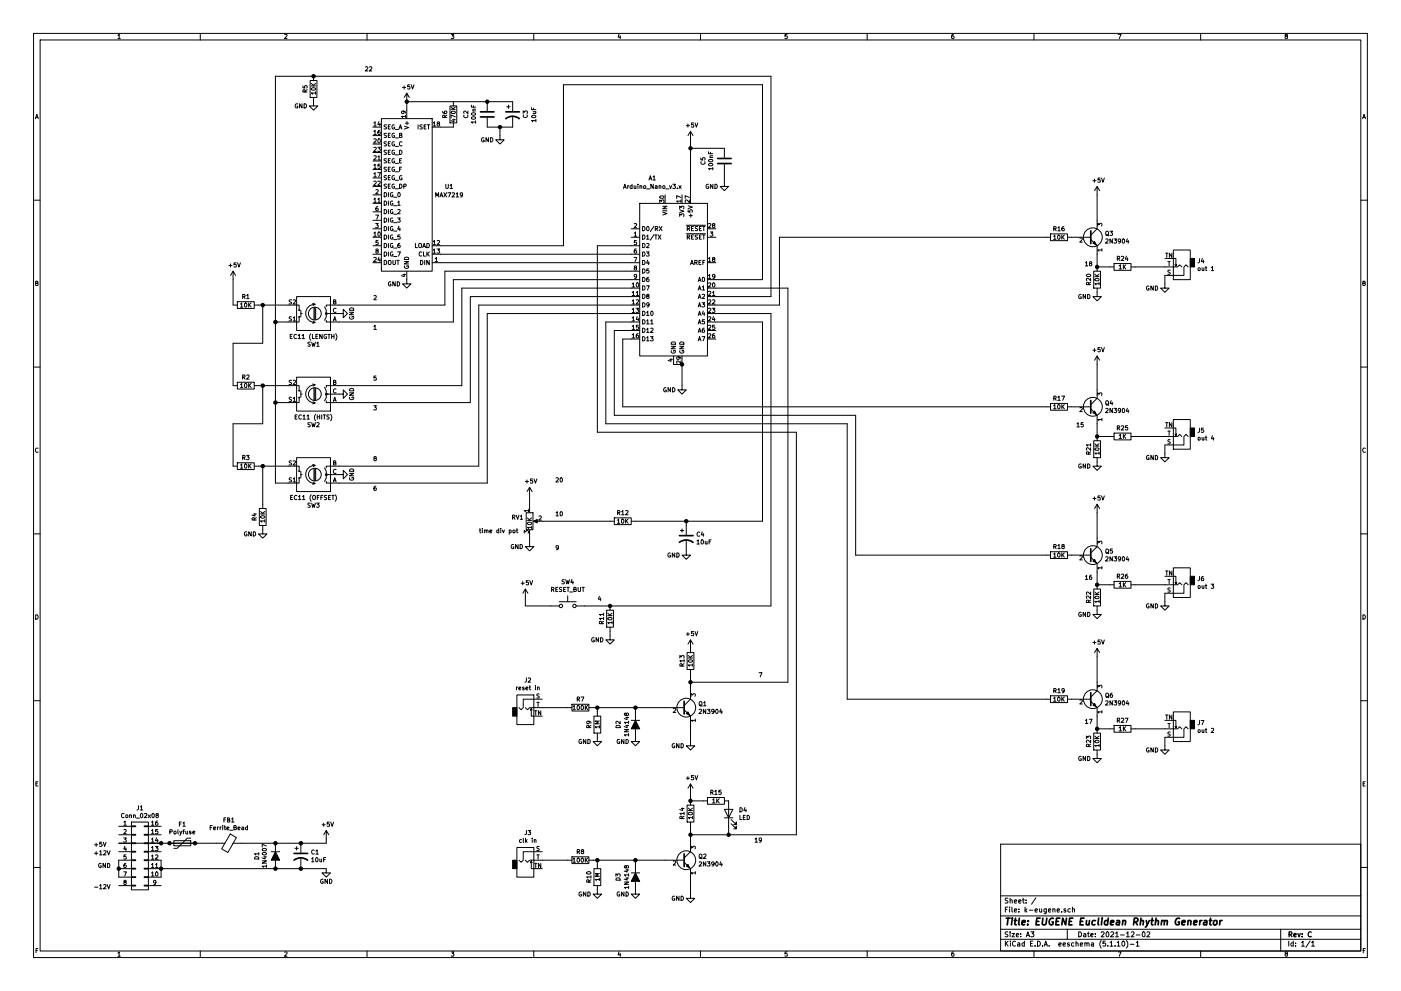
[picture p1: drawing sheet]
EESchema Schematic File Version 4
EELAYER 30 0
EELAYER END
$Descr A3 16535 11693
encoding utf-8
Sheet 1 1
Title "EUGENE Euclidean Rhythm Generator"
Date "2021-12-02"
Rev "C"
Comp ""
Comment1 ""
Comment2 ""
Comment3 ""
Comment4 ""
$EndDescr
Connection ~ 1900 10250
Wire Wire Line
	1900 10150 1900 10250
Wire Wire Line
	1900 10250 1900 10350
Text Label 1100 10500 0    50   ~ 0
-12V
Text Label 1100 10100 0    50   ~ 0
+12V
Text Label 1150 10250 0    50   ~ 0
GND
$Comp
L power:GND #PWR05
U 1 1
P 3850 10250
F 0 "#PWR05" H 3850 10000 50  0001 C CNN
F 1 "GND" H 3850 10100 50  0000 C CNN
F 2 "" H 3850 10250 50  0001 C CNN
F 3 "" H 3850 10250 50  0001 C CNN
	1    3850 10250
	1    0    0    -1  
$EndComp
$Comp
L Device:CP1 C1
U 1 1
P 3550 10100
F 0 "C1" H 3665 10146 50  0000 L CNN
F 1 "10uF" H 3665 10055 50  0000 L CNN
F 2 "Capacitor_THT:CP_Radial_D4.0mm_P1.50mm" H 3550 10100 50  0001 C CNN
F 3 "~" H 3550 10100 50  0001 C CNN
	1    3550 10100
	1    0    0    -1  
$EndComp
Connection ~ 3550 9950
Connection ~ 3550 10250
Wire Wire Line
	3550 10250 3850 10250
Wire Wire Line
	3550 9950 3850 9950
$Comp
L Connector:AudioJack2_SwitchT J3
U 1 1
P 6200 10150
F 0 "J3" H 6230 10475 50  0000 C CNN
F 1 "clk in" H 6230 10384 50  0000 C CNN
F 2 "Connector_Audio:Jack_3.5mm_QingPu_WQP-PJ398SM_Vertical_CircularHoles" H 6200 10150 50  0001 C CNN
F 3 "~" H 6200 10150 50  0001 C CNN
	1    6200 10150
	1    0    0    -1  
$EndComp
$Comp
L power:GND #PWR039
U 1 1
P 13750 8800
F 0 "#PWR039" H 13750 8550 50  0001 C CNN
F 1 "GND" H 13600 8750 50  0000 C CNN
F 2 "" H 13750 8800 50  0001 C CNN
F 3 "" H 13750 8800 50  0001 C CNN
	1    13750 8800
	1    0    0    -1  
$EndComp
Wire Wire Line
	13750 8800 13750 8700
Wire Wire Line
	13750 8600 13400 8600
$Comp
L power:GND #PWR035
U 1 1
P 12950 8900
F 0 "#PWR035" H 12950 8650 50  0001 C CNN
F 1 "GND" H 12800 8850 50  0000 C CNN
F 2 "" H 12950 8900 50  0001 C CNN
F 3 "" H 12950 8900 50  0001 C CNN
	1    12950 8900
	1    0    0    -1  
$EndComp
$Comp
L Connector:AudioJack2_SwitchT J7
U 1 1
P 13950 8600
F 0 "J7" H 13770 8533 50  0000 R CNN
F 1 "out 2" H 13770 8624 50  0000 R CNN
F 2 "Connector_Audio:Jack_3.5mm_QingPu_WQP-PJ398SM_Vertical_CircularHoles" H 13950 8600 50  0001 C CNN
F 3 "~" H 13950 8600 50  0001 C CNN
	1    13950 8600
	-1   0    0    1   
$EndComp
$Comp
L Transistor_BJT:2N3904 Q6
U 1 1
P 12850 8250
F 0 "Q6" H 13040 8296 50  0000 L CNN
F 1 "2N3904" H 13040 8205 50  0000 L CNN
F 2 "Package_TO_SOT_THT:TO-92_Inline" H 13050 8175 50  0001 L CIN
F 3 "https://www.onsemi.com/pub/Collateral/2N3903-D.PDF" H 12850 8250 50  0001 L CNN
	1    12850 8250
	1    0    0    -1  
$EndComp
$Comp
L MCU_Module:Arduino_Nano_v3.x A1
U 1 1
P 7950 3300
F 0 "A1" H 7700 4500 50  0000 C CNN
F 1 "Arduino_Nano_v3.x" H 7700 4400 50  0000 C CNN
F 2 "Module:Arduino_Nano" H 7950 3300 50  0001 C CIN
F 3 "http://www.mouser.com/pdfdocs/Gravitech_Arduino_Nano3_0.pdf" H 7950 3300 50  0001 C CNN
	1    7950 3300
	1    0    0    -1  
$EndComp
$Comp
L Device:R R19
U 1 1
P 12500 8250
F 0 "R19" V 12400 8250 50  0000 C CNN
F 1 "10K" V 12500 8250 50  0000 C CNN
F 2 "Resistor_THT:R_Axial_DIN0207_L6.3mm_D2.5mm_P7.62mm_Horizontal" V 12430 8250 50  0001 C CNN
F 3 "~" H 12500 8250 50  0001 C CNN
	1    12500 8250
	0    1    1    0   
$EndComp
$Comp
L Device:R R23
U 1 1
P 12950 8750
F 0 "R23" V 12850 8750 50  0000 C CNN
F 1 "10K" V 12950 8750 50  0000 C CNN
F 2 "Resistor_THT:R_Axial_DIN0207_L6.3mm_D2.5mm_P7.62mm_Horizontal" V 12880 8750 50  0001 C CNN
F 3 "~" H 12950 8750 50  0001 C CNN
	1    12950 8750
	1    0    0    -1  
$EndComp
$Comp
L Device:R R27
U 1 1
P 13250 8600
F 0 "R27" V 13150 8600 50  0000 C CNN
F 1 "1K" V 13250 8600 50  0000 C CNN
F 2 "Resistor_THT:R_Axial_DIN0207_L6.3mm_D2.5mm_P7.62mm_Horizontal" V 13180 8600 50  0001 C CNN
F 3 "~" H 13250 8600 50  0001 C CNN
	1    13250 8600
	0    1    1    0   
$EndComp
Wire Wire Line
	12950 8450 12950 8600
Wire Wire Line
	12950 8600 13100 8600
Connection ~ 12950 8600
$Comp
L Device:D_ALT D3
U 1 1
P 7500 10350
F 0 "D3" H 7500 10150 50  0000 C CNN
F 1 "1N4148" H 7500 10250 50  0000 C CNN
F 2 "Diode_THT:D_A-405_P7.62mm_Horizontal" H 7500 10350 50  0001 C CNN
F 3 "~" H 7500 10350 50  0001 C CNN
	1    7500 10350
	0    1    1    0   
$EndComp
$Comp
L power:GND #PWR019
U 1 1
P 7500 10500
F 0 "#PWR019" H 7500 10250 50  0001 C CNN
F 1 "GND" H 7350 10450 50  0000 C CNN
F 2 "" H 7500 10500 50  0001 C CNN
F 3 "" H 7500 10500 50  0001 C CNN
	1    7500 10500
	1    0    0    -1  
$EndComp
Wire Wire Line
	7500 10150 7500 10200
$Comp
L Device:R R8
U 1 1
P 6850 10150
F 0 "R8" V 6750 10150 50  0000 C CNN
F 1 "100K" V 6850 10150 50  0000 C CNN
F 2 "Resistor_THT:R_Axial_DIN0207_L6.3mm_D2.5mm_P7.62mm_Horizontal" V 6780 10150 50  0001 C CNN
F 3 "~" H 6850 10150 50  0001 C CNN
	1    6850 10150
	0    1    1    0   
$EndComp
Wire Wire Line
	6400 10150 6700 10150
Wire Wire Line
	7000 10150 7050 10150
$Comp
L power:+5V #PWR034
U 1 1
P 12950 7750
F 0 "#PWR034" H 12950 7600 50  0001 C CNN
F 1 "+5V" H 12965 7923 50  0000 C CNN
F 2 "" H 12950 7750 50  0001 C CNN
F 3 "" H 12950 7750 50  0001 C CNN
	1    12950 7750
	1    0    0    -1  
$EndComp
Wire Wire Line
	12950 7750 12950 8050
$Comp
L Switch:SW_Push SW4
U 1 1
P 6700 7150
F 0 "SW4" H 6700 7435 50  0000 C CNN
F 1 "RESET_BUT" H 6700 7344 50  0000 C CNN
F 2 "" H 6700 7350 50  0001 C CNN
F 3 "~" H 6700 7350 50  0001 C CNN
	1    6700 7150
	1    0    0    -1  
$EndComp
$Comp
L power:GND #PWR017
U 1 1
P 7200 7500
F 0 "#PWR017" H 7200 7250 50  0001 C CNN
F 1 "GND" H 7050 7450 50  0000 C CNN
F 2 "" H 7200 7500 50  0001 C CNN
F 3 "" H 7200 7500 50  0001 C CNN
	1    7200 7500
	1    0    0    -1  
$EndComp
$Comp
L power:+5V #PWR012
U 1 1
P 6200 7050
F 0 "#PWR012" H 6200 6900 50  0001 C CNN
F 1 "+5V" H 6215 7223 50  0000 C CNN
F 2 "" H 6200 7050 50  0001 C CNN
F 3 "" H 6200 7050 50  0001 C CNN
	1    6200 7050
	1    0    0    -1  
$EndComp
Wire Wire Line
	6200 7050 6200 7150
Wire Wire Line
	6200 7150 6500 7150
$Comp
L Device:R R11
U 1 1
P 7200 7300
F 0 "R11" V 7100 7300 50  0000 C CNN
F 1 "10K" V 7200 7300 50  0000 C CNN
F 2 "Resistor_THT:R_Axial_DIN0207_L6.3mm_D2.5mm_P7.62mm_Horizontal" V 7130 7300 50  0001 C CNN
F 3 "~" H 7200 7300 50  0001 C CNN
	1    7200 7300
	1    0    0    -1  
$EndComp
Wire Wire Line
	7200 7450 7200 7500
$Comp
L Connector_Generic:Conn_02x08_Counter_Clockwise J1
U 1 1
P 1600 10050
F 0 "J1" H 1650 10567 50  0000 C CNN
F 1 "Conn_02x08" H 1650 10476 50  0000 C CNN
F 2 "" H 1600 10050 50  0001 C CNN
F 3 "~" H 1600 10050 50  0001 C CNN
	1    1600 10050
	1    0    0    -1  
$EndComp
Wire Wire Line
	1400 10250 1400 10350
Wire Wire Line
	1400 10150 1400 10250
Connection ~ 1400 10250
$Comp
L Device:D_ALT D1
U 1 1
P 3250 10100
F 0 "D1" H 3250 9884 50  0000 C CNN
F 1 "1N4007" H 3250 9975 50  0000 C CNN
F 2 "Diode_THT:D_A-405_P7.62mm_Horizontal" H 3250 10100 50  0001 C CNN
F 3 "~" H 3250 10100 50  0001 C CNN
	1    3250 10100
	0    1    1    0   
$EndComp
Text Label 1100 10000 0    50   ~ 0
+5V
Wire Wire Line
	1900 9950 2000 9950
$Comp
L Device:C C5
U 1 1
P 8550 1900
F 0 "C5" V 8298 1900 50  0000 C CNN
F 1 "100nF" V 8389 1900 50  0000 C CNN
F 2 "Capacitor_THT:C_Disc_D3.0mm_W2.0mm_P2.50mm" H 8588 1750 50  0001 C CNN
F 3 "~" H 8550 1900 50  0001 C CNN
	1    8550 1900
	1    0    0    -1  
$EndComp
Wire Wire Line
	3850 9950 3850 9900
Wire Wire Line
	8150 1750 8550 1750
$Comp
L power:+5V #PWR04
U 1 1
P 3850 9900
F 0 "#PWR04" H 3850 9750 50  0001 C CNN
F 1 "+5V" H 3865 10073 50  0000 C CNN
F 2 "" H 3850 9900 50  0001 C CNN
F 3 "" H 3850 9900 50  0001 C CNN
	1    3850 9900
	1    0    0    -1  
$EndComp
$Comp
L power:GND #PWR038
U 1 1
P 13750 7100
F 0 "#PWR038" H 13750 6850 50  0001 C CNN
F 1 "GND" H 13600 7050 50  0000 C CNN
F 2 "" H 13750 7100 50  0001 C CNN
F 3 "" H 13750 7100 50  0001 C CNN
	1    13750 7100
	1    0    0    -1  
$EndComp
Wire Wire Line
	13750 7100 13750 7000
Wire Wire Line
	13750 6900 13400 6900
$Comp
L power:GND #PWR033
U 1 1
P 12950 7200
F 0 "#PWR033" H 12950 6950 50  0001 C CNN
F 1 "GND" H 12800 7150 50  0000 C CNN
F 2 "" H 12950 7200 50  0001 C CNN
F 3 "" H 12950 7200 50  0001 C CNN
	1    12950 7200
	1    0    0    -1  
$EndComp
$Comp
L Connector:AudioJack2_SwitchT J6
U 1 1
P 13950 6900
F 0 "J6" H 13770 6833 50  0000 R CNN
F 1 "out 3" H 13770 6924 50  0000 R CNN
F 2 "Connector_Audio:Jack_3.5mm_QingPu_WQP-PJ398SM_Vertical_CircularHoles" H 13950 6900 50  0001 C CNN
F 3 "~" H 13950 6900 50  0001 C CNN
	1    13950 6900
	-1   0    0    1   
$EndComp
$Comp
L Transistor_BJT:2N3904 Q5
U 1 1
P 12850 6550
F 0 "Q5" H 13040 6596 50  0000 L CNN
F 1 "2N3904" H 13040 6505 50  0000 L CNN
F 2 "Package_TO_SOT_THT:TO-92_Inline" H 13050 6475 50  0001 L CIN
F 3 "https://www.onsemi.com/pub/Collateral/2N3903-D.PDF" H 12850 6550 50  0001 L CNN
	1    12850 6550
	1    0    0    -1  
$EndComp
$Comp
L Device:R R18
U 1 1
P 12500 6550
F 0 "R18" V 12400 6550 50  0000 C CNN
F 1 "10K" V 12500 6550 50  0000 C CNN
F 2 "Resistor_THT:R_Axial_DIN0207_L6.3mm_D2.5mm_P7.62mm_Horizontal" V 12430 6550 50  0001 C CNN
F 3 "~" H 12500 6550 50  0001 C CNN
	1    12500 6550
	0    1    1    0   
$EndComp
$Comp
L Device:R R22
U 1 1
P 12950 7050
F 0 "R22" V 12850 7050 50  0000 C CNN
F 1 "10K" V 12950 7050 50  0000 C CNN
F 2 "Resistor_THT:R_Axial_DIN0207_L6.3mm_D2.5mm_P7.62mm_Horizontal" V 12880 7050 50  0001 C CNN
F 3 "~" H 12950 7050 50  0001 C CNN
	1    12950 7050
	1    0    0    -1  
$EndComp
$Comp
L Device:R R26
U 1 1
P 13250 6900
F 0 "R26" V 13150 6900 50  0000 C CNN
F 1 "1K" V 13250 6900 50  0000 C CNN
F 2 "Resistor_THT:R_Axial_DIN0207_L6.3mm_D2.5mm_P7.62mm_Horizontal" V 13180 6900 50  0001 C CNN
F 3 "~" H 13250 6900 50  0001 C CNN
	1    13250 6900
	0    1    1    0   
$EndComp
Wire Wire Line
	12950 6750 12950 6900
Wire Wire Line
	12950 6900 13100 6900
Connection ~ 12950 6900
$Comp
L power:+5V #PWR032
U 1 1
P 12950 6050
F 0 "#PWR032" H 12950 5900 50  0001 C CNN
F 1 "+5V" H 12965 6223 50  0000 C CNN
F 2 "" H 12950 6050 50  0001 C CNN
F 3 "" H 12950 6050 50  0001 C CNN
	1    12950 6050
	1    0    0    -1  
$EndComp
Wire Wire Line
	12950 6050 12950 6350
$Comp
L power:GND #PWR037
U 1 1
P 13750 5350
F 0 "#PWR037" H 13750 5100 50  0001 C CNN
F 1 "GND" H 13600 5300 50  0000 C CNN
F 2 "" H 13750 5350 50  0001 C CNN
F 3 "" H 13750 5350 50  0001 C CNN
	1    13750 5350
	1    0    0    -1  
$EndComp
Wire Wire Line
	13750 5350 13750 5250
Wire Wire Line
	13750 5150 13400 5150
$Comp
L power:GND #PWR031
U 1 1
P 12950 5450
F 0 "#PWR031" H 12950 5200 50  0001 C CNN
F 1 "GND" H 12800 5400 50  0000 C CNN
F 2 "" H 12950 5450 50  0001 C CNN
F 3 "" H 12950 5450 50  0001 C CNN
	1    12950 5450
	1    0    0    -1  
$EndComp
$Comp
L Connector:AudioJack2_SwitchT J5
U 1 1
P 13950 5150
F 0 "J5" H 13770 5083 50  0000 R CNN
F 1 "out 4" H 13770 5174 50  0000 R CNN
F 2 "Connector_Audio:Jack_3.5mm_QingPu_WQP-PJ398SM_Vertical_CircularHoles" H 13950 5150 50  0001 C CNN
F 3 "~" H 13950 5150 50  0001 C CNN
	1    13950 5150
	-1   0    0    1   
$EndComp
$Comp
L Transistor_BJT:2N3904 Q4
U 1 1
P 12850 4800
F 0 "Q4" H 13040 4846 50  0000 L CNN
F 1 "2N3904" H 13040 4755 50  0000 L CNN
F 2 "Package_TO_SOT_THT:TO-92_Inline" H 13050 4725 50  0001 L CIN
F 3 "https://www.onsemi.com/pub/Collateral/2N3903-D.PDF" H 12850 4800 50  0001 L CNN
	1    12850 4800
	1    0    0    -1  
$EndComp
$Comp
L Device:R R17
U 1 1
P 12500 4800
F 0 "R17" V 12400 4800 50  0000 C CNN
F 1 "10K" V 12500 4800 50  0000 C CNN
F 2 "Resistor_THT:R_Axial_DIN0207_L6.3mm_D2.5mm_P7.62mm_Horizontal" V 12430 4800 50  0001 C CNN
F 3 "~" H 12500 4800 50  0001 C CNN
	1    12500 4800
	0    1    1    0   
$EndComp
$Comp
L Device:R R21
U 1 1
P 12950 5300
F 0 "R21" V 12850 5300 50  0000 C CNN
F 1 "10K" V 12950 5300 50  0000 C CNN
F 2 "Resistor_THT:R_Axial_DIN0207_L6.3mm_D2.5mm_P7.62mm_Horizontal" V 12880 5300 50  0001 C CNN
F 3 "~" H 12950 5300 50  0001 C CNN
	1    12950 5300
	1    0    0    -1  
$EndComp
$Comp
L Device:R R25
U 1 1
P 13250 5150
F 0 "R25" V 13150 5150 50  0000 C CNN
F 1 "1K" V 13250 5150 50  0000 C CNN
F 2 "Resistor_THT:R_Axial_DIN0207_L6.3mm_D2.5mm_P7.62mm_Horizontal" V 13180 5150 50  0001 C CNN
F 3 "~" H 13250 5150 50  0001 C CNN
	1    13250 5150
	0    1    1    0   
$EndComp
Wire Wire Line
	12950 5000 12950 5150
Wire Wire Line
	12950 5150 13100 5150
Connection ~ 12950 5150
$Comp
L power:+5V #PWR030
U 1 1
P 12950 4300
F 0 "#PWR030" H 12950 4150 50  0001 C CNN
F 1 "+5V" H 12965 4473 50  0000 C CNN
F 2 "" H 12950 4300 50  0001 C CNN
F 3 "" H 12950 4300 50  0001 C CNN
	1    12950 4300
	1    0    0    -1  
$EndComp
Wire Wire Line
	12950 4300 12950 4600
$Comp
L power:GND #PWR036
U 1 1
P 13750 3350
F 0 "#PWR036" H 13750 3100 50  0001 C CNN
F 1 "GND" H 13600 3300 50  0000 C CNN
F 2 "" H 13750 3350 50  0001 C CNN
F 3 "" H 13750 3350 50  0001 C CNN
	1    13750 3350
	1    0    0    -1  
$EndComp
Wire Wire Line
	13750 3350 13750 3250
Wire Wire Line
	13750 3150 13400 3150
$Comp
L power:GND #PWR029
U 1 1
P 12950 3450
F 0 "#PWR029" H 12950 3200 50  0001 C CNN
F 1 "GND" H 12800 3400 50  0000 C CNN
F 2 "" H 12950 3450 50  0001 C CNN
F 3 "" H 12950 3450 50  0001 C CNN
	1    12950 3450
	1    0    0    -1  
$EndComp
$Comp
L Connector:AudioJack2_SwitchT J4
U 1 1
P 13950 3150
F 0 "J4" H 13770 3083 50  0000 R CNN
F 1 "out 1" H 13770 3174 50  0000 R CNN
F 2 "Connector_Audio:Jack_3.5mm_QingPu_WQP-PJ398SM_Vertical_CircularHoles" H 13950 3150 50  0001 C CNN
F 3 "~" H 13950 3150 50  0001 C CNN
	1    13950 3150
	-1   0    0    1   
$EndComp
$Comp
L Transistor_BJT:2N3904 Q3
U 1 1
P 12850 2800
F 0 "Q3" H 13040 2846 50  0000 L CNN
F 1 "2N3904" H 13040 2755 50  0000 L CNN
F 2 "Package_TO_SOT_THT:TO-92_Inline" H 13050 2725 50  0001 L CIN
F 3 "https://www.onsemi.com/pub/Collateral/2N3903-D.PDF" H 12850 2800 50  0001 L CNN
	1    12850 2800
	1    0    0    -1  
$EndComp
$Comp
L Device:R R16
U 1 1
P 12500 2800
F 0 "R16" V 12400 2800 50  0000 C CNN
F 1 "10K" V 12500 2800 50  0000 C CNN
F 2 "Resistor_THT:R_Axial_DIN0207_L6.3mm_D2.5mm_P7.62mm_Horizontal" V 12430 2800 50  0001 C CNN
F 3 "~" H 12500 2800 50  0001 C CNN
	1    12500 2800
	0    1    1    0   
$EndComp
$Comp
L Device:R R20
U 1 1
P 12950 3300
F 0 "R20" V 12850 3300 50  0000 C CNN
F 1 "10K" V 12950 3300 50  0000 C CNN
F 2 "Resistor_THT:R_Axial_DIN0207_L6.3mm_D2.5mm_P7.62mm_Horizontal" V 12880 3300 50  0001 C CNN
F 3 "~" H 12950 3300 50  0001 C CNN
	1    12950 3300
	1    0    0    -1  
$EndComp
$Comp
L Device:R R24
U 1 1
P 13250 3150
F 0 "R24" V 13150 3150 50  0000 C CNN
F 1 "1K" V 13250 3150 50  0000 C CNN
F 2 "Resistor_THT:R_Axial_DIN0207_L6.3mm_D2.5mm_P7.62mm_Horizontal" V 13180 3150 50  0001 C CNN
F 3 "~" H 13250 3150 50  0001 C CNN
	1    13250 3150
	0    1    1    0   
$EndComp
Wire Wire Line
	12950 3000 12950 3150
Wire Wire Line
	12950 3150 13100 3150
Connection ~ 12950 3150
$Comp
L power:+5V #PWR028
U 1 1
P 12950 2300
F 0 "#PWR028" H 12950 2150 50  0001 C CNN
F 1 "+5V" H 12965 2473 50  0000 C CNN
F 2 "" H 12950 2300 50  0001 C CNN
F 3 "" H 12950 2300 50  0001 C CNN
	1    12950 2300
	1    0    0    -1  
$EndComp
Wire Wire Line
	12950 2300 12950 2600
$Comp
L power:GND #PWR03
U 1 1
P 3700 1200
F 0 "#PWR03" H 3700 950 50  0001 C CNN
F 1 "GND" H 3550 1150 50  0000 C CNN
F 2 "" H 3700 1200 50  0001 C CNN
F 3 "" H 3700 1200 50  0001 C CNN
	1    3700 1200
	1    0    0    -1  
$EndComp
$Comp
L Transistor_BJT:2N3904 Q2
U 1 1
P 8050 10150
F 0 "Q2" H 8240 10196 50  0000 L CNN
F 1 "2N3904" H 8240 10105 50  0000 L CNN
F 2 "Package_TO_SOT_THT:TO-92_Inline" H 8250 10075 50  0001 L CIN
F 3 "https://www.onsemi.com/pub/Collateral/2N3903-D.PDF" H 8050 10150 50  0001 L CNN
	1    8050 10150
	1    0    0    -1  
$EndComp
$Comp
L Device:R R14
U 1 1
P 8150 9600
F 0 "R14" V 8050 9600 50  0000 C CNN
F 1 "10K" V 8150 9600 50  0000 C CNN
F 2 "Resistor_THT:R_Axial_DIN0207_L6.3mm_D2.5mm_P7.62mm_Horizontal" V 8080 9600 50  0001 C CNN
F 3 "~" H 8150 9600 50  0001 C CNN
	1    8150 9600
	1    0    0    -1  
$EndComp
$Comp
L Device:R R15
U 1 1
P 8450 9450
F 0 "R15" V 8350 9450 50  0000 C CNN
F 1 "1K" V 8450 9450 50  0000 C CNN
F 2 "Resistor_THT:R_Axial_DIN0207_L6.3mm_D2.5mm_P7.62mm_Horizontal" V 8380 9450 50  0001 C CNN
F 3 "~" H 8450 9450 50  0001 C CNN
	1    8450 9450
	0    1    1    0   
$EndComp
Wire Wire Line
	8150 9450 8300 9450
$Comp
L power:+5V #PWR022
U 1 1
P 8150 1650
F 0 "#PWR022" H 8150 1500 50  0001 C CNN
F 1 "+5V" H 8165 1823 50  0000 C CNN
F 2 "" H 8150 1650 50  0001 C CNN
F 3 "" H 8150 1650 50  0001 C CNN
	1    8150 1650
	1    0    0    -1  
$EndComp
Wire Wire Line
	8150 9350 8150 9450
$Comp
L power:+5V #PWR023
U 1 1
P 8150 7650
F 0 "#PWR023" H 8150 7500 50  0001 C CNN
F 1 "+5V" H 8165 7823 50  0000 C CNN
F 2 "" H 8150 7650 50  0001 C CNN
F 3 "" H 8150 7650 50  0001 C CNN
	1    8150 7650
	1    0    0    -1  
$EndComp
Wire Wire Line
	8150 9750 8150 9850
Connection ~ 8150 9450
Wire Wire Line
	8150 9850 8600 9850
Wire Wire Line
	8600 9750 8600 9850
Connection ~ 8150 9850
Wire Wire Line
	8150 9850 8150 9950
Connection ~ 8600 9850
$Comp
L power:GND #PWR026
U 1 1
P 8150 10550
F 0 "#PWR026" H 8150 10300 50  0001 C CNN
F 1 "GND" H 8000 10500 50  0000 C CNN
F 2 "" H 8150 10550 50  0001 C CNN
F 3 "" H 8150 10550 50  0001 C CNN
	1    8150 10550
	1    0    0    -1  
$EndComp
Wire Wire Line
	8150 10350 8150 10550
$Comp
L power:GND #PWR016
U 1 1
P 7050 10500
F 0 "#PWR016" H 7050 10250 50  0001 C CNN
F 1 "GND" H 6900 10450 50  0000 C CNN
F 2 "" H 7050 10500 50  0001 C CNN
F 3 "" H 7050 10500 50  0001 C CNN
	1    7050 10500
	1    0    0    -1  
$EndComp
$Comp
L Device:R R10
U 1 1
P 7050 10350
F 0 "R10" V 6950 10350 50  0000 C CNN
F 1 "1M" V 7050 10350 50  0000 C CNN
F 2 "Resistor_THT:R_Axial_DIN0207_L6.3mm_D2.5mm_P7.62mm_Horizontal" V 6980 10350 50  0001 C CNN
F 3 "~" H 7050 10350 50  0001 C CNN
	1    7050 10350
	1    0    0    -1  
$EndComp
Wire Wire Line
	7050 10200 7050 10150
Connection ~ 7050 10150
Wire Wire Line
	7050 10150 7500 10150
Connection ~ 7500 10150
$Comp
L Connector:AudioJack2_SwitchT J2
U 1 1
P 6200 8350
F 0 "J2" H 6230 8675 50  0000 C CNN
F 1 "reset in" H 6230 8584 50  0000 C CNN
F 2 "Connector_Audio:Jack_3.5mm_QingPu_WQP-PJ398SM_Vertical_CircularHoles" H 6200 8350 50  0001 C CNN
F 3 "~" H 6200 8350 50  0001 C CNN
	1    6200 8350
	1    0    0    -1  
$EndComp
$Comp
L Device:D_ALT D2
U 1 1
P 7500 8550
F 0 "D2" H 7500 8350 50  0000 C CNN
F 1 "1N4148" H 7500 8450 50  0000 C CNN
F 2 "Diode_THT:D_A-405_P7.62mm_Horizontal" H 7500 8550 50  0001 C CNN
F 3 "~" H 7500 8550 50  0001 C CNN
	1    7500 8550
	0    1    1    0   
$EndComp
$Comp
L power:GND #PWR018
U 1 1
P 7500 8700
F 0 "#PWR018" H 7500 8450 50  0001 C CNN
F 1 "GND" H 7350 8650 50  0000 C CNN
F 2 "" H 7500 8700 50  0001 C CNN
F 3 "" H 7500 8700 50  0001 C CNN
	1    7500 8700
	1    0    0    -1  
$EndComp
Wire Wire Line
	7500 8350 7500 8400
$Comp
L Device:R R7
U 1 1
P 6850 8350
F 0 "R7" V 6750 8350 50  0000 C CNN
F 1 "100K" V 6850 8350 50  0000 C CNN
F 2 "Resistor_THT:R_Axial_DIN0207_L6.3mm_D2.5mm_P7.62mm_Horizontal" V 6780 8350 50  0001 C CNN
F 3 "~" H 6850 8350 50  0001 C CNN
	1    6850 8350
	0    1    1    0   
$EndComp
Wire Wire Line
	6400 8350 6700 8350
Wire Wire Line
	7000 8350 7050 8350
$Comp
L Transistor_BJT:2N3904 Q1
U 1 1
P 8050 8350
F 0 "Q1" H 8240 8396 50  0000 L CNN
F 1 "2N3904" H 8240 8305 50  0000 L CNN
F 2 "Package_TO_SOT_THT:TO-92_Inline" H 8250 8275 50  0001 L CIN
F 3 "https://www.onsemi.com/pub/Collateral/2N3903-D.PDF" H 8050 8350 50  0001 L CNN
	1    8050 8350
	1    0    0    -1  
$EndComp
$Comp
L Device:R R13
U 1 1
P 8150 7800
F 0 "R13" V 8050 7800 50  0000 C CNN
F 1 "10K" V 8150 7800 50  0000 C CNN
F 2 "Resistor_THT:R_Axial_DIN0207_L6.3mm_D2.5mm_P7.62mm_Horizontal" V 8080 7800 50  0001 C CNN
F 3 "~" H 8150 7800 50  0001 C CNN
	1    8150 7800
	1    0    0    -1  
$EndComp
Wire Wire Line
	8150 7950 8150 8050
Connection ~ 8150 8050
Wire Wire Line
	8150 8050 8150 8150
$Comp
L power:GND #PWR024
U 1 1
P 8150 8750
F 0 "#PWR024" H 8150 8500 50  0001 C CNN
F 1 "GND" H 8000 8700 50  0000 C CNN
F 2 "" H 8150 8750 50  0001 C CNN
F 3 "" H 8150 8750 50  0001 C CNN
	1    8150 8750
	1    0    0    -1  
$EndComp
Wire Wire Line
	8150 8550 8150 8750
$Comp
L power:GND #PWR015
U 1 1
P 7050 8700
F 0 "#PWR015" H 7050 8450 50  0001 C CNN
F 1 "GND" H 6900 8650 50  0000 C CNN
F 2 "" H 7050 8700 50  0001 C CNN
F 3 "" H 7050 8700 50  0001 C CNN
	1    7050 8700
	1    0    0    -1  
$EndComp
$Comp
L Device:R R9
U 1 1
P 7050 8550
F 0 "R9" V 6950 8550 50  0000 C CNN
F 1 "1M" V 7050 8550 50  0000 C CNN
F 2 "Resistor_THT:R_Axial_DIN0207_L6.3mm_D2.5mm_P7.62mm_Horizontal" V 6980 8550 50  0001 C CNN
F 3 "~" H 7050 8550 50  0001 C CNN
	1    7050 8550
	1    0    0    -1  
$EndComp
Wire Wire Line
	7050 8400 7050 8350
Connection ~ 7050 8350
Wire Wire Line
	7050 8350 7500 8350
Connection ~ 7500 8350
Wire Wire Line
	7500 10150 7850 10150
Wire Wire Line
	7500 8350 7850 8350
Wire Wire Line
	7150 3800 7150 5000
Wire Wire Line
	7250 3900 7250 4900
Wire Wire Line
	7450 4000 7350 4000
Wire Wire Line
	8150 1650 8150 1750
$Comp
L power:GND #PWR020
U 1 1
P 8050 4550
F 0 "#PWR020" H 8050 4300 50  0001 C CNN
F 1 "GND" H 7900 4500 50  0000 C CNN
F 2 "" H 8050 4550 50  0001 C CNN
F 3 "" H 8050 4550 50  0001 C CNN
	1    8050 4550
	1    0    0    -1  
$EndComp
Wire Wire Line
	7950 4300 8050 4300
Wire Wire Line
	8050 4300 8050 4550
Connection ~ 8050 4300
$Comp
L power:+5V #PWR025
U 1 1
P 8150 9350
F 0 "#PWR025" H 8150 9200 50  0001 C CNN
F 1 "+5V" H 8165 9523 50  0000 C CNN
F 2 "" H 8150 9350 50  0001 C CNN
F 3 "" H 8150 9350 50  0001 C CNN
	1    8150 9350
	1    0    0    -1  
$EndComp
Wire Wire Line
	8150 8050 9300 8050
Wire Wire Line
	8600 9850 9400 9850
Wire Wire Line
	8450 3600 9200 3600
Wire Wire Line
	6900 7150 7200 7150
Text Label 7050 7100 0    50   ~ 0
4
Text Label 8950 8000 0    50   ~ 0
7
Text Label 8900 9950 0    50   ~ 0
19
Text Label 12800 3150 0    50   ~ 0
18
Text Label 12700 5050 0    50   ~ 0
15
Text Label 12800 6850 0    50   ~ 0
16
Text Label 12800 8550 0    50   ~ 0
17
Text Label 4300 850  0    50   ~ 0
22
Wire Wire Line
	9200 2800 12350 2800
Connection ~ 3700 900 
$Comp
L Device:R R5
U 1 1
P 3700 1050
F 0 "R5" V 3600 1050 50  0000 C CNN
F 1 "10K" V 3700 1050 50  0000 C CNN
F 2 "Resistor_THT:R_Axial_DIN0207_L6.3mm_D2.5mm_P7.62mm_Horizontal" V 3630 1050 50  0001 C CNN
F 3 "~" H 3700 1050 50  0001 C CNN
	1    3700 1050
	1    0    0    -1  
$EndComp
Wire Wire Line
	5250 3200 7450 3200
Wire Wire Line
	5350 3300 7450 3300
Wire Wire Line
	5450 3400 7450 3400
Wire Wire Line
	5550 3500 7450 3500
Wire Wire Line
	5650 3600 7450 3600
Wire Wire Line
	5750 3700 7450 3700
Wire Wire Line
	3250 900  3700 900 
Connection ~ 3250 9950
Wire Wire Line
	3250 9950 3550 9950
Wire Wire Line
	3250 10250 3550 10250
$Comp
L Device:Polyfuse F1
U 1 1
P 2150 9950
F 0 "F1" V 1925 9950 50  0000 C CNN
F 1 "Polyfuse" V 2016 9950 50  0000 C CNN
F 2 "" H 2200 9750 50  0001 L CNN
F 3 "~" H 2150 9950 50  0001 C CNN
	1    2150 9950
	0    1    1    0   
$EndComp
Wire Wire Line
	4000 5700 5750 5700
Wire Wire Line
	4000 5500 5650 5500
Wire Wire Line
	4000 4750 5550 4750
Wire Wire Line
	4000 4550 5450 4550
Wire Wire Line
	4000 3800 5350 3800
Wire Wire Line
	4000 3600 5250 3600
Text Label 4400 5450 0    50   ~ 0
8
Text Label 4400 5800 0    50   ~ 0
6
Text Label 4400 4850 0    50   ~ 0
3
Text Label 4400 4500 0    50   ~ 0
5
Text Label 4400 3550 0    50   ~ 0
2
Text Label 4400 3900 0    50   ~ 0
1
$Comp
L power:GND #PWR08
U 1 1
P 4000 5600
F 0 "#PWR08" H 4000 5350 50  0001 C CNN
F 1 "GND" H 4000 5450 50  0000 C CNN
F 2 "" H 4000 5600 50  0001 C CNN
F 3 "" H 4000 5600 50  0001 C CNN
	1    4000 5600
	0    -1   -1   0   
$EndComp
$Comp
L power:GND #PWR07
U 1 1
P 4000 4650
F 0 "#PWR07" H 4000 4400 50  0001 C CNN
F 1 "GND" H 4000 4500 50  0000 C CNN
F 2 "" H 4000 4650 50  0001 C CNN
F 3 "" H 4000 4650 50  0001 C CNN
	1    4000 4650
	0    -1   -1   0   
$EndComp
$Comp
L power:GND #PWR06
U 1 1
P 4000 3700
F 0 "#PWR06" H 4000 3450 50  0001 C CNN
F 1 "GND" H 4000 3550 50  0000 C CNN
F 2 "" H 4000 3700 50  0001 C CNN
F 3 "" H 4000 3700 50  0001 C CNN
	1    4000 3700
	0    -1   -1   0   
$EndComp
Wire Wire Line
	3250 4750 3250 3800
Connection ~ 3250 4750
Wire Wire Line
	3400 4750 3250 4750
Connection ~ 3250 3800
Wire Wire Line
	3400 3800 3250 3800
Wire Wire Line
	3250 5700 3250 4750
Wire Wire Line
	3400 5700 3250 5700
Wire Wire Line
	3100 5500 3400 5500
Connection ~ 3100 5500
Wire Wire Line
	3100 5950 3100 5500
Wire Wire Line
	3100 4550 3400 4550
Connection ~ 3100 4550
Wire Wire Line
	3100 5000 3100 4550
Wire Wire Line
	2750 5000 3100 5000
Wire Wire Line
	2750 5500 2750 5000
Wire Wire Line
	3100 3600 3400 3600
Connection ~ 3100 3600
Wire Wire Line
	3100 4050 3100 3600
Wire Wire Line
	2750 4050 3100 4050
Wire Wire Line
	2750 4550 2750 4050
Wire Wire Line
	3050 5500 3100 5500
Wire Wire Line
	3050 4550 3100 4550
Wire Wire Line
	3050 3600 3100 3600
Wire Wire Line
	2750 3300 2750 3600
$Comp
L power:+5V #PWR01
U 1 1
P 2750 3300
F 0 "#PWR01" H 2750 3150 50  0001 C CNN
F 1 "+5V" H 2765 3473 50  0000 C CNN
F 2 "" H 2750 3300 50  0001 C CNN
F 3 "" H 2750 3300 50  0001 C CNN
	1    2750 3300
	1    0    0    -1  
$EndComp
$Comp
L power:GND #PWR02
U 1 1
P 3100 6250
F 0 "#PWR02" H 3100 6000 50  0001 C CNN
F 1 "GND" H 2950 6200 50  0000 C CNN
F 2 "" H 3100 6250 50  0001 C CNN
F 3 "" H 3100 6250 50  0001 C CNN
	1    3100 6250
	1    0    0    -1  
$EndComp
$Comp
L Device:R R4
U 1 1
P 3100 6100
F 0 "R4" V 3000 6100 50  0000 C CNN
F 1 "10K" V 3100 6100 50  0000 C CNN
F 2 "Resistor_THT:R_Axial_DIN0207_L6.3mm_D2.5mm_P7.62mm_Horizontal" V 3030 6100 50  0001 C CNN
F 3 "~" H 3100 6100 50  0001 C CNN
	1    3100 6100
	1    0    0    -1  
$EndComp
$Comp
L Device:R R1
U 1 1
P 2900 3600
F 0 "R1" V 2800 3600 50  0000 C CNN
F 1 "10K" V 2900 3600 50  0000 C CNN
F 2 "Resistor_THT:R_Axial_DIN0207_L6.3mm_D2.5mm_P7.62mm_Horizontal" V 2830 3600 50  0001 C CNN
F 3 "~" H 2900 3600 50  0001 C CNN
	1    2900 3600
	0    1    1    0   
$EndComp
$Comp
L Device:R R2
U 1 1
P 2900 4550
F 0 "R2" V 2800 4550 50  0000 C CNN
F 1 "10K" V 2900 4550 50  0000 C CNN
F 2 "Resistor_THT:R_Axial_DIN0207_L6.3mm_D2.5mm_P7.62mm_Horizontal" V 2830 4550 50  0001 C CNN
F 3 "~" H 2900 4550 50  0001 C CNN
	1    2900 4550
	0    1    1    0   
$EndComp
$Comp
L Device:R R3
U 1 1
P 2900 5500
F 0 "R3" V 2800 5500 50  0000 C CNN
F 1 "10K" V 2900 5500 50  0000 C CNN
F 2 "Resistor_THT:R_Axial_DIN0207_L6.3mm_D2.5mm_P7.62mm_Horizontal" V 2830 5500 50  0001 C CNN
F 3 "~" H 2900 5500 50  0001 C CNN
	1    2900 5500
	0    1    1    0   
$EndComp
$Comp
L Device:Rotary_Encoder_Switch SW3
U 1 1
P 3700 5600
F 0 "SW3" H 3700 5967 50  0000 C CNN
F 1 "EC11 (OFFSET)" H 3700 5876 50  0000 C CNN
F 2 "" H 3550 5760 50  0001 C CNN
F 3 "~" H 3700 5860 50  0001 C CNN
	1    3700 5600
	-1   0    0    1   
$EndComp
$Comp
L Device:Rotary_Encoder_Switch SW2
U 1 1
P 3700 4650
F 0 "SW2" H 3700 5017 50  0000 C CNN
F 1 "EC11 (HITS)" H 3700 4926 50  0000 C CNN
F 2 "" H 3550 4810 50  0001 C CNN
F 3 "~" H 3700 4910 50  0001 C CNN
	1    3700 4650
	-1   0    0    1   
$EndComp
$Comp
L Device:Rotary_Encoder_Switch SW1
U 1 1
P 3700 3700
F 0 "SW1" H 3700 4067 50  0000 C CNN
F 1 "EC11 (LENGTH)" H 3700 3976 50  0000 C CNN
F 2 "" H 3550 3860 50  0001 C CNN
F 3 "~" H 3700 3960 50  0001 C CNN
	1    3700 3700
	-1   0    0    1   
$EndComp
Wire Wire Line
	3250 900  3250 3800
Wire Wire Line
	5250 3600 5250 3200
Wire Wire Line
	5350 3800 5350 3300
Wire Wire Line
	5450 4550 5450 3400
Wire Wire Line
	5550 4750 5550 3500
Wire Wire Line
	5650 5500 5650 3600
Wire Wire Line
	5750 5700 5750 3700
Wire Wire Line
	9100 900  9100 3500
Wire Wire Line
	1400 9950 1900 9950
Connection ~ 1900 9950
Connection ~ 2000 9950
Wire Wire Line
	2000 9950 2300 9950
Wire Wire Line
	8100 6150 9000 6150
Connection ~ 8100 6150
Wire Wire Line
	8100 6200 8100 6150
$Comp
L power:GND #PWR021
U 1 1
P 8100 6500
F 0 "#PWR021" H 8100 6250 50  0001 C CNN
F 1 "GND" H 7950 6450 50  0000 C CNN
F 2 "" H 8100 6500 50  0001 C CNN
F 3 "" H 8100 6500 50  0001 C CNN
	1    8100 6500
	1    0    0    -1  
$EndComp
$Comp
L Device:CP1 C4
U 1 1
P 8100 6350
F 0 "C4" H 8215 6396 50  0000 L CNN
F 1 "10uF" H 8215 6305 50  0000 L CNN
F 2 "Capacitor_THT:CP_Radial_D4.0mm_P1.50mm" H 8100 6350 50  0001 C CNN
F 3 "~" H 8100 6350 50  0001 C CNN
	1    8100 6350
	1    0    0    -1  
$EndComp
Wire Wire Line
	7500 6150 8100 6150
Wire Wire Line
	6400 6150 7200 6150
$Comp
L Device:R R12
U 1 1
P 7350 6150
F 0 "R12" V 7250 6150 50  0000 C CNN
F 1 "10K" V 7350 6150 50  0000 C CNN
F 2 "Resistor_THT:R_Axial_DIN0207_L6.3mm_D2.5mm_P7.62mm_Horizontal" V 7280 6150 50  0001 C CNN
F 3 "~" H 7350 6150 50  0001 C CNN
	1    7350 6150
	0    1    1    0   
$EndComp
Text Label 6550 6100 0    50   ~ 0
10
Text Label 6550 5700 0    50   ~ 0
20
Text Label 6550 6500 0    50   ~ 0
9
Wire Wire Line
	6250 6000 6250 5850
Wire Wire Line
	6250 6300 6250 6400
$Comp
L power:GND #PWR014
U 1 1
P 6250 6400
F 0 "#PWR014" H 6250 6150 50  0001 C CNN
F 1 "GND" H 6100 6350 50  0000 C CNN
F 2 "" H 6250 6400 50  0001 C CNN
F 3 "" H 6250 6400 50  0001 C CNN
	1    6250 6400
	1    0    0    -1  
$EndComp
$Comp
L power:+5V #PWR013
U 1 1
P 6250 5850
F 0 "#PWR013" H 6250 5700 50  0001 C CNN
F 1 "+5V" H 6265 6023 50  0000 C CNN
F 2 "" H 6250 5850 50  0001 C CNN
F 3 "" H 6250 5850 50  0001 C CNN
	1    6250 5850
	1    0    0    -1  
$EndComp
$Comp
L Device:R_POT RV1
U 1 1
P 6250 6150
F 0 "RV1" H 6181 6196 50  0000 R CNN
F 1 "10K" V 6250 6200 50  0000 R CNN
F 2 "" H 6250 6150 50  0001 C CNN
F 3 "~" H 6250 6150 50  0001 C CNN
	1    6250 6150
	1    0    0    -1  
$EndComp
$Comp
L Device:LED D4
U 1 1
P 8600 9600
F 0 "D4" V 8639 9482 50  0000 R CNN
F 1 "LED" V 8548 9482 50  0000 R CNN
F 2 "" H 8600 9600 50  0001 C CNN
F 3 "~" H 8600 9600 50  0001 C CNN
	1    8600 9600
	0    -1   -1   0   
$EndComp
$Comp
L power:GND #PWR010
U 1 1
P 4800 3300
F 0 "#PWR010" H 4800 3050 50  0001 C CNN
F 1 "GND" H 4650 3250 50  0000 C CNN
F 2 "" H 4800 3300 50  0001 C CNN
F 3 "" H 4800 3300 50  0001 C CNN
	1    4800 3300
	1    0    0    -1  
$EndComp
$Comp
L power:+5V #PWR09
U 1 1
P 4800 1200
F 0 "#PWR09" H 4800 1050 50  0001 C CNN
F 1 "+5V" H 4815 1373 50  0000 C CNN
F 2 "" H 4800 1200 50  0001 C CNN
F 3 "" H 4800 1200 50  0001 C CNN
	1    4800 1200
	1    0    0    -1  
$EndComp
Wire Wire Line
	8450 3400 9300 3400
Connection ~ 7200 7150
Wire Wire Line
	9100 7150 9100 3700
Wire Wire Line
	8450 3700 9100 3700
Wire Wire Line
	7200 7150 9100 7150
Wire Wire Line
	8450 3500 9100 3500
Wire Wire Line
	3700 900  9100 900 
Wire Wire Line
	8450 3800 9000 3800
Wire Wire Line
	9000 3800 9000 6150
Wire Wire Line
	9300 3400 9300 8050
Wire Wire Line
	9200 3600 9200 2800
Wire Wire Line
	10000 5000 10000 8250
Wire Wire Line
	10000 8250 12350 8250
Wire Wire Line
	10100 6550 12350 6550
Wire Wire Line
	7250 3900 7450 3900
Wire Wire Line
	7150 3800 7450 3800
Wire Wire Line
	7150 5000 10000 5000
Wire Wire Line
	7250 4900 10100 4900
Wire Wire Line
	7350 4000 7350 4800
Wire Wire Line
	12350 4800 7350 4800
Wire Wire Line
	10100 4900 10100 6550
Wire Wire Line
	6650 2900 6650 1000
Wire Wire Line
	6650 1000 9000 1000
Wire Wire Line
	9000 1000 9000 3300
Wire Wire Line
	9000 3300 8450 3300
Wire Wire Line
	7450 2900 7050 2900
Wire Wire Line
	7050 2900 7050 5100
Wire Wire Line
	7050 5100 9400 5100
Wire Wire Line
	9400 5100 9400 9850
$Comp
L Device:Ferrite_Bead FB1
U 1 1
P 2700 9950
F 0 "FB1" V 2426 9950 50  0000 C CNN
F 1 "Ferrite_Bead" V 2517 9950 50  0000 C CNN
F 2 "" V 2630 9950 50  0001 C CNN
F 3 "~" H 2700 9950 50  0001 C CNN
	1    2700 9950
	0    1    1    0   
$EndComp
Wire Wire Line
	2300 9950 2550 9950
Connection ~ 2300 9950
Wire Wire Line
	2850 9950 3250 9950
Wire Wire Line
	1900 10250 3250 10250
Connection ~ 3250 10250
Wire Wire Line
	5200 3100 7450 3100
Wire Wire Line
	5200 3000 7450 3000
Wire Wire Line
	5200 2900 6650 2900
$Comp
L Driver_LED:MAX7219 U1
U 1 1
P 4800 2300
F 0 "U1" H 4300 2400 50  0000 C CNN
F 1 "MAX7219" H 4300 2300 50  0000 C CNN
F 2 "" H 4750 2350 50  0001 C CNN
F 3 "https://datasheets.maximintegrated.com/en/ds/MAX7219-MAX7221.pdf" H 4850 2150 50  0001 C CNN
	1    4800 2300
	-1   0    0    -1  
$EndComp
$Comp
L power:GND #PWR011
U 1 1
P 5900 1600
F 0 "#PWR011" H 5900 1350 50  0001 C CNN
F 1 "GND" H 5750 1550 50  0000 C CNN
F 2 "" H 5900 1600 50  0001 C CNN
F 3 "" H 5900 1600 50  0001 C CNN
	1    5900 1600
	1    0    0    -1  
$EndComp
$Comp
L Device:R R6
U 1 1
P 5350 1350
F 0 "R6" V 5250 1350 50  0000 C CNN
F 1 "470K" V 5350 1350 50  0000 C CNN
F 2 "Resistor_THT:R_Axial_DIN0207_L6.3mm_D2.5mm_P7.62mm_Horizontal" V 5280 1350 50  0001 C CNN
F 3 "~" H 5350 1350 50  0001 C CNN
	1    5350 1350
	1    0    0    -1  
$EndComp
Connection ~ 8150 1750
Wire Wire Line
	8150 1750 8150 2300
$Comp
L power:GND #PWR027
U 1 1
P 8550 2150
F 0 "#PWR027" H 8550 1900 50  0001 C CNN
F 1 "GND" H 8400 2100 50  0000 C CNN
F 2 "" H 8550 2150 50  0001 C CNN
F 3 "" H 8550 2150 50  0001 C CNN
	1    8550 2150
	1    0    0    -1  
$EndComp
Wire Wire Line
	8550 2050 8550 2150
$Comp
L Device:C C2
U 1 1
P 5750 1350
F 0 "C2" V 5498 1350 50  0000 C CNN
F 1 "100nF" V 5589 1350 50  0000 C CNN
F 2 "Capacitor_THT:C_Disc_D3.0mm_W2.0mm_P2.50mm" H 5788 1200 50  0001 C CNN
F 3 "~" H 5750 1350 50  0001 C CNN
	1    5750 1350
	1    0    0    -1  
$EndComp
$Comp
L Device:CP1 C3
U 1 1
P 6050 1350
F 0 "C3" V 6200 1300 50  0000 L CNN
F 1 "10uF" V 6300 1250 50  0000 L CNN
F 2 "Capacitor_THT:CP_Radial_D4.0mm_P1.50mm" H 6050 1350 50  0001 C CNN
F 3 "~" H 6050 1350 50  0001 C CNN
	1    6050 1350
	1    0    0    -1  
$EndComp
Wire Wire Line
	6050 1500 5900 1500
Wire Wire Line
	5350 1500 5200 1500
Wire Wire Line
	4800 1200 5750 1200
Wire Wire Line
	4800 1200 4800 1300
Connection ~ 4800 1200
Wire Wire Line
	5900 1500 5900 1600
Connection ~ 5900 1500
Connection ~ 5750 1200
Wire Wire Line
	5750 1200 6050 1200
Wire Wire Line
	5750 1500 5900 1500
Text Notes 5650 6300 0    50   ~ 0
time div pot
$EndSCHEMATC
